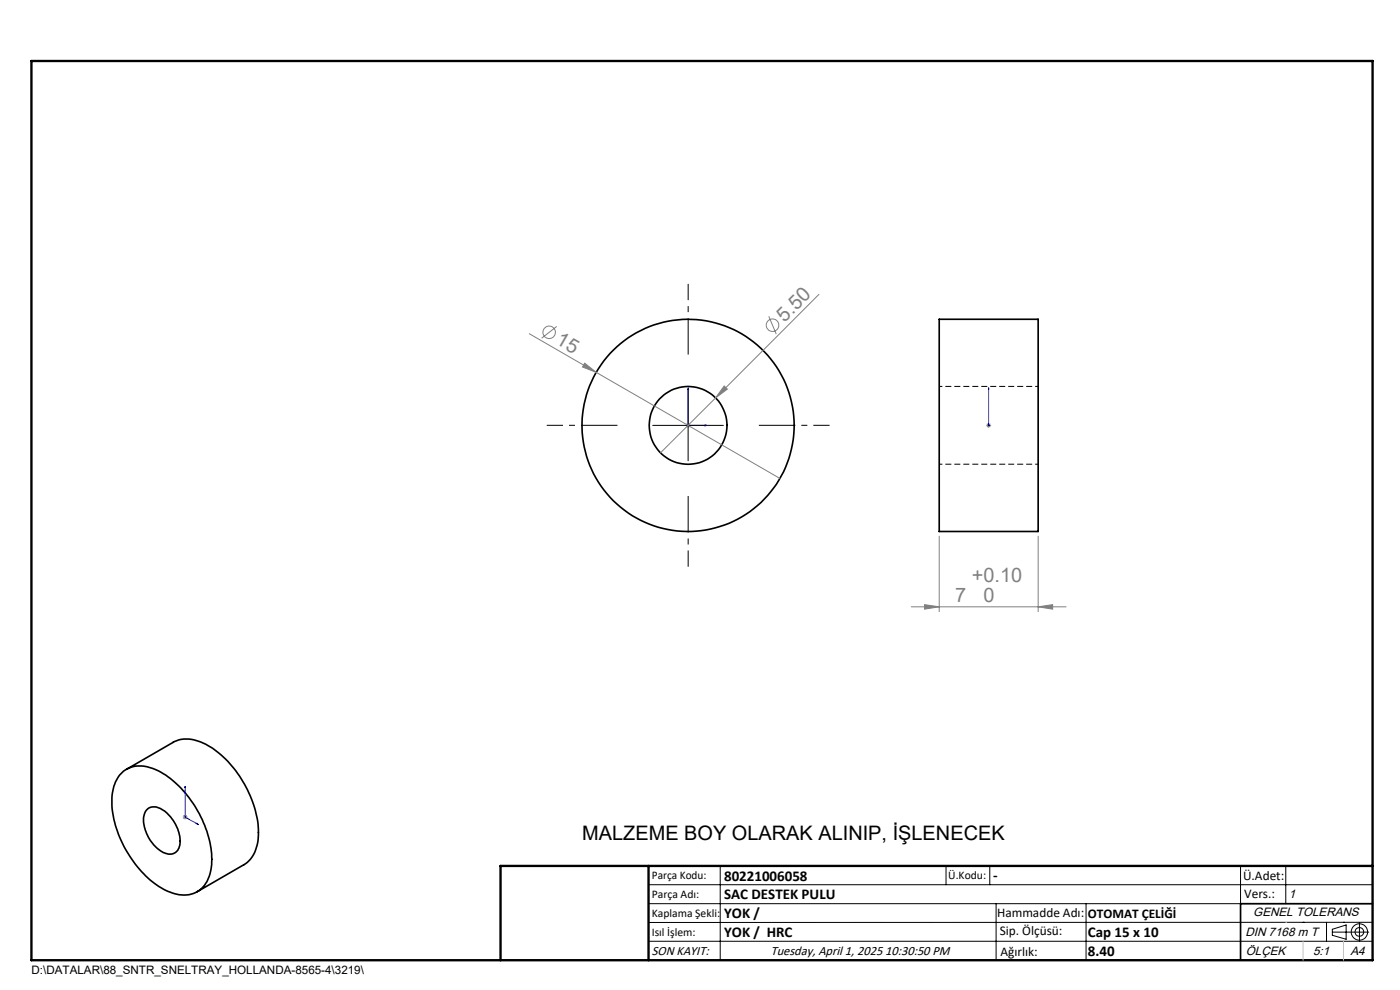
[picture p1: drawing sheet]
<svg xmlns="http://www.w3.org/2000/svg" width="297mm" height="210mm" viewBox="0 0 297 210" stroke-linecap="round" stroke-linejoin="round" font-family="sans-serif">
<g fill="none" stroke="#000" stroke-width=".35">
<path d="M199.2 67.7h21v45h-21zM25.9 163.9a6.1 6.1 0 0 1 6.9-.7 21.2 21.2 0 0 1 10.3 11.3 16.5 16.5 0 0 1 1.3 11.3 5.7 5.7 0 0 1-7.8 3.6 19.5 19.5 0 0 1-10.1-9.4 18.9 18.9 0 0 1-2.4-12.8 6.9 6.9 0 0 1 1.8-3.3zM26.8 163.2l9.9-5.7a7.3 7.3 0 0 1 7.4 .6 23.1 23.1 0 0 1 10.7 19 7.1 7.1 0 0 1-3.1 6.3l-9.9 5.8M31.1 171.8a2.59 2.59 0 0 1 3.5 .1 8 8 0 0 1 3.4 7.7 2.21 2.21 0 0 1-3.4 1.2 8.2 8.2 0 0 1-4-7.8zM291.2 191.7h-28v12"/>
<circle cx="146" cy="90.2" r="22.5"/>
<circle cx="146" cy="90.2" r="8.3"/>
</g>
<path d="M199.3 98.5h21M220.3 82h-21" fill="none" stroke="#000" stroke-width=".21" stroke-dasharray="1.3 .6" stroke-dashoffset=".6" stroke-linecap="butt"/>
<g fill="none" stroke="#808080" stroke-width=".21">
<path d="M112.3 70.8l53.2 30.7M118.1 69.2l-3.2 2.5M124 77l2.5 2-2.9-1.2zM163.1 67.1l1.6 3.8M173.7 62.4l-33.6 33.7M145.5 90.2h1M145.6 89.9l.7 .7M146 89.7v1M153.6 81.9l.7 .6-2.5 1.9zM209.2 90.2h1.1M209.4 89.9l.7 .7M209.7 89.7v1"/>
<path d="M210.1 89.9l-.7 .7M199.2 113.7v16M220.2 113.7v16M193.3 128.7h32.9M196.1 128.3l3.1 .4-3.1 .5zM220.2 128.7l3.1-.4v.9zM38.8 173.3h1M38.9 173l.7 .7M39.3 172.8v1M39.6 173l-.7 .7"/>
<circle cx="116.5" cy="70.5" r="1.32"/>
<circle cx="163.9" cy="69" r="1.33"/>
</g>
<g fill="none" stroke="#000" stroke-width=".21">
<path d="M138.5 90.2h15M146 82.8v14.9M137.6 187.7h153.6M137.6 191.7h153.6M137.6 199.7h153.6M152.8 183.7v20M200.7 183.7v4M210 183.7v4M211.3 191.7v12M230.4 191.7v12M263.2 183.7v20M272.8 183.7v8"/>
<path d="M276.4 195.6h.1M281.4 195.6v4.1M282.6 197.7h7.8M282.6 197.1l3-.9v3l-3-.8zM285 195.6h.1M288.4 195.8v3.8M291.2 195.6l-153.6 .1"/>
<circle cx="288.4" cy="197.7" r="1.74"/>
<circle cx="288.4" cy="197.7" r=".93"/>
</g>
<path d="M146 82.3l.1 .3h-.2zM146 82.3v7.9h4M149.6 90.1l.4 .1-.4 .1zM209.7 90.1v.2zM209.7 82.3v.3v-.3M209.7 90.2h.1M209.7 82.3v7.9M39.3 166.8v.3h-.1zM39.3 166.8v6.5l2.8 1.6M41.8 174.7l.3 .2h-.3z" fill="none" stroke="#00f" stroke-width=".21"/>
<path d="M146 75.2v-15M131 90.2h-15M161 90.2h15M146 105.2v15" fill="none" stroke="#000" stroke-width=".21" stroke-dasharray="15.2 1.3 1.3 1.3" stroke-dashoffset="7.5" stroke-linecap="butt"/>
<path d="M106.2 203.7h185" fill="none" stroke="#000" stroke-width=".25"/>
<path d="M6.7 12.9h284.5v190.8h-284.5zM137.6 183.7v20M291.2 183.7h-185v20" fill="none" stroke="#000" stroke-width=".5"/>
<path d="M272.8 195.6h.1M276.4 199.7v4M285 199.7v4" fill="none" stroke="#c0c0c0" stroke-width=".21"/>
<g fill="#00f">
<path d="M149.6 90.1l.4 .1-.4 .1zM146 82.3l.1 .3h-.2z"/>
<path d="M209.7 90.1v.2zM209.7 82.3v.3z"/>
<path d="M41.8 174.7l.3 .2h-.3zM39.3 166.8v.3h-.1z"/>
</g>
<g fill="#808080">
<path d="M124 77l2.5 2-2.9-1.2z"/>
<path d="M153.6 81.9l.7 .6-2.5 1.9z"/>
<path d="M196.1 128.3l3.1 .4-3.1 .5zM220.2 128.7l3.1-.4v.9z"/>
</g>
<g font-size="4.2" fill="#808080">
<text x="166.5" y="68.4" transform="rotate(-45 166.5 68.4)">5.50</text>
<text x="117.7" y="72.8" transform="rotate(30 117.7 72.8)">15</text>
<text x="206.2" y="123.5">+0.10</text>
<text x="202.6" y="127.8">7</text>
<text x="208.6" y="127.8">0</text>
</g>
<text font-size="4.2" x="123.5" y="178.2">MALZEME BOY OLARAK ALINIP, İŞLENECEK</text>
<g font-size="3.2">
<text x="153.6" y="190.8">SAC DESTEK PULU</text>
<text x="153.6" y="186.8">80221006058</text>
<text x="210.7" y="186.6">-</text>
<text x="153.6" y="194.8">YOK /</text>
<text x="153.6" y="198.8">YOK / HRC</text>
<text x="230.8" y="198.7">Cap 15 x 10</text>
<text x="230.8" y="202.8">8.40</text>
</g>
<g font-size="2.8">
<text x="263.7" y="186.7">Ü.Adet:</text>
<text x="263.9" y="190.5">Vers.:</text>
<text x="211.5" y="194.5">Hammadde Adı:</text>
<text x="230.8" y="194.7">OTOMAT ÇELİĞİ</text>
<text x="138.3" y="202.6">SON KAYIT:</text>
<text x="163.5" y="202.6">Tuesday, April 1, 2025 10:30:50 PM</text>
<text x="212.1" y="198.4">Sip. Ölçüsü:</text>
<text x="212.2" y="202.7">Ağırlık:</text>
</g>
<g font-size="2.6">
<text x="273.4" y="190.4">1</text>
<text x="265.9" y="194.4">GENEL TOLERANS</text>
<text x="264.2" y="198.5">DIN 7168 m T</text>
<text x="264.3" y="202.6">ÖLÇEK</text>
<text x="278.5" y="202.6">5:1</text>
<text x="286.5" y="202.6">A4</text>
</g>
<g font-size="2.5">
<text x="138.3" y="186.4">Parça Kodu:</text>
<text x="138.3" y="190.5">Parça Adı:</text>
<text x="201.2" y="186.5">Ü.Kodu:</text>
<text x="138.3" y="194.5">Kaplama Şekli:</text>
<text x="138.3" y="198.6">Isıl İşlem:</text>
<text x="6.7" y="206.7">D:\DATALAR\88_SNTR_SNELTRAY_HOLLANDA-8565-4\3219\</text>
</g>
</svg>
